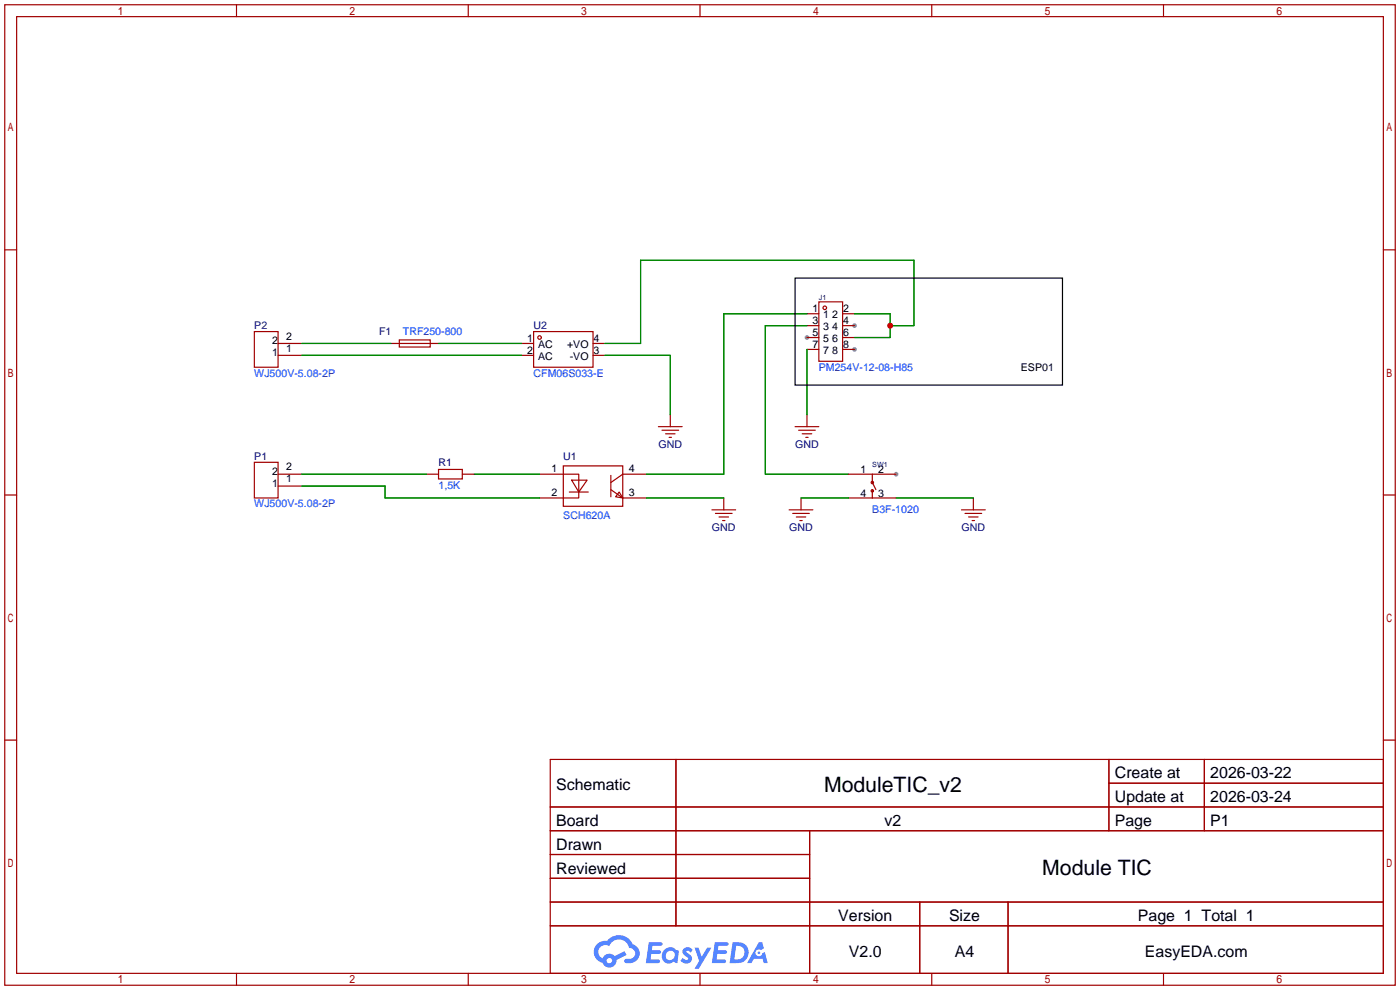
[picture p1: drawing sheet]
<svg xmlns="http://www.w3.org/2000/svg" width="299mm" height="212mm" viewBox="0 0 299 212" stroke-linecap="round" stroke-linejoin="round" font-family="sans-serif">
<g fill="#999">
<circle cx="182.6" cy="74.7" r=".51"/>
<circle cx="172.5" cy="72.1" r=".51"/>
<circle cx="182.6" cy="69.6" r=".51"/>
<circle cx="191.5" cy="101.3" r=".51"/>
</g>
<g fill="none" stroke="#a10000" stroke-width=".25">
<path d="M1 1h297.2v209.6h-297.2zM3.6 3.6h292.1v204.4h-292.1zM50.5 1v2.6M100.1 1v2.6M149.6 1v2.6M199.1 1v2.6M248.7 1v2.6M1 53.4h2.6M295.7 53.4h2.5M1 105.8h2.6M295.7 105.8h2.5M1 158.2h2.6"/>
<path d="M295.7 158.2h2.5M117.6 162.3h178.1v45.7h-178.1zM117.6 172.5h178.1M117.6 177.5h178.1M144.5 162.3v35.6M173 177.5v30.5M237 162.3v15.2M237 167.4h58.7M257.4 162.3v15.2M117.6 182.6h55.4M117.6 192.8h178.1M117.6 187.7h55.4"/>
<path d="M117.6 197.9h178.1M196.6 192.8v15.2M215.4 192.8v15.2M50.5 208v2.6M100.1 208v2.6M149.6 208v2.6M199.1 208v2.6M248.7 208v2.6"/>
</g>
<g fill="#5487ff">
<path d="M146.2 202.7a1.3 1.3 0 0 1 1.8 .3l-.4 .6a.54 .54 0 0 0-.9-.2l.1 .2a1.28 1.28 0 0 1 .8 2 1.53 1.53 0 0 1-2.2-.3l.5-.6 .8 .5a.31 .31 0 0 0 .4-.3 .31 .31 0 0 0-.3-.4 1.12 1.12 0 0 1-.6-1.8z"/>
<path d="M148.5 202.5h.8l.7 2 1.1-2h1l-2.8 4.6h-.9l1-1.7z"/>
<path d="M138.7 201.4h1.6a1.31 1.31 0 0 1 1.3 .2 .4 .4 0 0 1-.4 .5l-1.8 .1-.1 .9h1.7a.4 .4 0 0 1 .3 .4 .4 .4 0 0 1-.4 .4h-1.7l-.2 1.2h1.4a.46 .46 0 0 1 .5 0 .46 .46 0 0 1 .1 .5l-.3 .2h-2.7z"/>
<path d="M152.8 201.4h1.6a1.32 1.32 0 0 1 1.3 .2 .39 .39 0 0 1-.4 .5l-1.7 .1-.2 .9h1.7a.4 .4 0 0 1 .3 .4 .4 .4 0 0 1-.4 .4h-1.7l-.2 1.2h1.4a.46 .46 0 0 1 .5 0 .46 .46 0 0 1 .1 .5l-.3 .2h-2.7z"/>
<path d="M162.2 201.4h.7l.4 1.3-.7 .4a.75 .75 0 0 0-1.1 .3 .75 .75 0 0 0 .5 1 .75 .75 0 0 0 .9-.7l.6-.2 .6 2.3h-.9l-.2-.9h-1.9l-.5 .9h-.9z"/>
<path d="M156.6 201.4l-.7 4.4h1.5a2.27 2.27 0 0 0 2.6-2.2 2.27 2.27 0 0 0-2.7-2.2zM157.3 202.1a1.5 1.5 0 0 1 1.8 1.6 1.5 1.5 0 0 1-1.9 1.4h-.3z"/>
<path d="M142 203a1.6 1.6 0 0 0-.3 2.3 1.6 1.6 0 0 0 2.3 .2l.8 .3 .3-2.4-.2-.3-.4-.1a1.58 1.58 0 0 0-2.5 0zM142.6 203.5a.98 .98 0 0 1 1.6 .4 .98 .98 0 0 1-1.1 1.3 .94 .94 0 0 1-.8-.7 .94 .94 0 0 1 .3-1z"/>
<path d="M127.6 201.8a2.37 2.37 0 0 0 1.2 4 1.54 1.54 0 0 0 1.7 1 1.54 1.54 0 0 0 1.3-1.6l2.1-1.1-.4-.8-2.1 1a1.57 1.57 0 0 0-2.6 .5 1.5 1.5 0 0 1-.7-2.1 1.5 1.5 0 0 1 2.1-.5 2.23 2.23 0 0 1 2.3-1.4 2.23 2.23 0 0 1 2 1.8 1.16 1.16 0 0 1 1.3 1.1 1.16 1.16 0 0 1-1.1 1.2h-.7a.47 .47 0 0 0-.6 .4 .47 .47 0 0 0 .4 .5 2.17 2.17 0 0 0 2.6-.9 2.17 2.17 0 0 0-.4-2.7l-.8-.4a3.2 3.2 0 0 0-5.4-.7l-1.2 .1zM129.7 205.3a.58 .58 0 0 1 1.1 0 .58 .58 0 0 1-1.1 0z"/>
<circle cx="162.2" cy="203.6" r=".28"/>
</g>
<g fill="none" stroke="#a10000" stroke-width=".25">
<path d="M54.4 70.9h5v7.6h-5zM59.4 73.4h5.1M59.4 75.9h5.1M83.6 73.4h10.1M85.3 72.6h6.6v1.6h-6.6zM111.5 73.4h2.5M111.5 75.9h2.5M114 70.9h12.7v7.6h-12.7zM126.7 73.4h2.6M126.7 75.9h2.6M172.5 67.1h2.5M172.5 74.7h2.5"/>
<path d="M172.5 69.6h2.5M172.5 72.1h2.5M175 64.5h5.1v12.7h-5.1zM180.1 67.1h2.5M180.1 74.7h2.5M180.1 69.6h2.5M180.1 72.1h2.5M54.4 98.8h5v7.6h-5zM120.4 99.6h12.7v8.6h-12.7zM140.7 91.2h5.1M141.5 91.9h3.5M142.2 92.7h2.1"/>
<path d="M143 93.5h.5M143.3 88.6v2.6M169.9 91.2h5.1M170.7 91.9h3.5M171.4 92.7h2.1M172.2 93.5h.5M172.5 88.6v2.6M59.4 101.3h5.1M59.4 103.9h5.1M91.2 101.3h2.5M93.7 100.3h5.1v2.1h-5.1zM98.8 101.3h2.5"/>
<path d="M115.3 101.3h8.4v5.1h-8.4M121.7 105.2h4M122.2 102.6h3.3l-1.8 2.6zM130.6 104.6l2.5 1.8M130.6 101.6v4.6M132.3 105.2l.8 1.2-1.5-.2zM133.1 106.4h5.1M138.2 101.3h-5.1l-2.5 1.8M152.1 109h5.1M152.9 109.7h3.6M153.7 110.5h2M154.4 111.3h.5"/>
<path d="M154.7 106.4v2.6M168.7 109h5M169.4 109.7h3.6M170.2 110.5h2M170.9 111.3h.5M171.2 106.4v2.6M181.4 101.3h10.1M181.4 106.4h10.1M186.4 101.3v1.8l.8 1.5M186.4 104.6v1.8M205.5 109h5.1M206.2 109.7h3.6"/>
<path d="M207 110.5h2M207.8 111.3h.5M208 106.4v2.6"/>
<circle cx="115.3" cy="72.1" r=".38"/>
<circle cx="176.3" cy="65.8" r=".38"/>
<circle cx="186.4" cy="103.1" r=".25"/>
<circle cx="186.4" cy="104.9" r=".25"/>
</g>
<g fill="none" stroke="#008700" stroke-width=".25">
<path d="M64.5 75.9h47M64.5 73.4h19.1M93.7 73.4h17.8M129.3 75.9h14v12.7M172.5 67.1h-17.8v34.2h-16.5M172.5 69.6h-8.9v31.7h17.8M172.5 74.7v13.9M182.6 67.1h7.6v5h-7.6M190.2 69.6h5.1v-14h-58.4v17.8h-7.6M64.5 101.3h26.7M64.5 103.9h17.8v2.5h33M101.3 101.3h14"/>
<path d="M138.2 106.4h16.5M171.2 106.4h10.2M191.5 106.4h16.5"/>
</g>
<path d="M169.9 59.4h57.2v22.9h-57.2z" fill="none" stroke="#000" stroke-width=".25"/>
<circle cx="190.2" cy="69.6" r=".63" fill="#c00"/>
<g font-size="4.5">
<text x="176.1" y="169.2">ModuleTIC_v2</text>
<text x="222.8" y="187">Module TIC</text>
</g>
<g font-size="3.4">
<text x="238.3" y="166.4">Create at</text>
<text x="258.7" y="166.4">2026-03-22</text>
<text x="118.9" y="168.9">Schematic</text>
<text x="238.3" y="171.4">Update at</text>
<text x="258.7" y="171.4">2026-03-24</text>
<text x="118.9" y="176.5">Board</text>
<text x="189.1" y="176.5">v2</text>
<text x="238.3" y="176.5">Page</text>
<text x="258.7" y="176.5">P1</text>
<text x="118.9" y="181.6">Drawn</text>
<text x="118.9" y="186.7">Reviewed</text>
<text x="179.2" y="196.8">Version</text>
<text x="202.8" y="196.8">Size</text>
<text x="243.2" y="196.8">Page 1 Total 1</text>
<text x="181.4" y="204.5">V2.0</text>
<text x="204.1" y="204.5">A4</text>
<text x="244.7" y="204.5">EasyEDA.com</text>
</g>
<g font-size="2.3" fill="#000080">
<text x="54.4" y="70.3">P2</text>
<text x="81" y="71.6">F1</text>
<text x="114" y="70.3">U2</text>
<text x="140.7" y="95.7">GND</text>
<text x="169.9" y="95.7">GND</text>
<text x="54.4" y="98.3">P1</text>
<text x="93.7" y="99.5">R1</text>
<text x="120.4" y="98.3">U1</text>
<text x="152.2" y="113.5">GND</text>
<text x="168.7" y="113.5">GND</text>
<text x="205.5" y="113.5">GND</text>
</g>
<g font-size="2.3" fill="#00f">
<text x="86.1" y="71.6">TRF250-800</text>
<text x="54.4" y="80.5">WJ500V-5.08-2P</text>
<text x="114" y="80.5">CFM06S033-E</text>
<text x="175" y="79.2">PM254V-12-08-H85</text>
<text x="93.7" y="104.6">1,5K</text>
<text x="54.4" y="108.4">WJ500V-5.08-2P</text>
<text x="120.4" y="111">SCH620A</text>
<text x="186.4" y="109.7">B3F-1020</text>
</g>
<g font-size="2.3">
<text x="173.6" y="66.7">1</text>
<text x="173.6" y="69.3">3</text>
<text x="173.6" y="71.8">5</text>
<text x="175.9" y="68">1</text>
<text x="175.9" y="70.6">3</text>
<text x="177.9" y="70.6">4</text>
<text x="177.9" y="68">2</text>
<text x="180.2" y="71.8">6</text>
<text x="180.2" y="69.3">4</text>
<text x="180.2" y="66.7">2</text>
<text x="58.2" y="76.2">1</text>
<text x="58.2" y="73.6">2</text>
<text x="61.2" y="75.1">1</text>
<text x="61.2" y="72.6">2</text>
<text x="112.7" y="75.6">2</text>
<text x="112.7" y="73.1">1</text>
<text x="115" y="76.9">AC</text>
<text x="115" y="74.4">AC</text>
<text x="121.2" y="74.4">+VO</text>
<text x="121.8" y="76.9">-VO</text>
<text x="126.9" y="73.1">4</text>
<text x="126.9" y="75.6">3</text>
<text x="173.6" y="74.4">7</text>
<text x="175.9" y="73.1">5</text>
<text x="175.9" y="75.6">7</text>
<text x="177.9" y="75.6">8</text>
<text x="177.9" y="73.1">6</text>
<text x="180.2" y="74.4">8</text>
<text x="218.2" y="79.2">ESP01</text>
<text x="58.2" y="101.6">2</text>
<text x="61.2" y="100.5">2</text>
<text x="117.9" y="100.9">1</text>
<text x="134.4" y="100.9">4</text>
<text x="183.9" y="101">1</text>
<text x="187.7" y="101">2</text>
<text x="58.2" y="104.1">1</text>
<text x="61.2" y="103.1">1</text>
<text x="117.9" y="106">2</text>
<text x="134.4" y="106">3</text>
<text x="183.9" y="106.1">4</text>
<text x="187.7" y="106.1">3</text>
</g>
<g font-size="1.5" fill="#000080">
<text x="175" y="64.1">J1</text>
<text x="186.4" y="99.7">SW1</text>
</g>
</svg>
